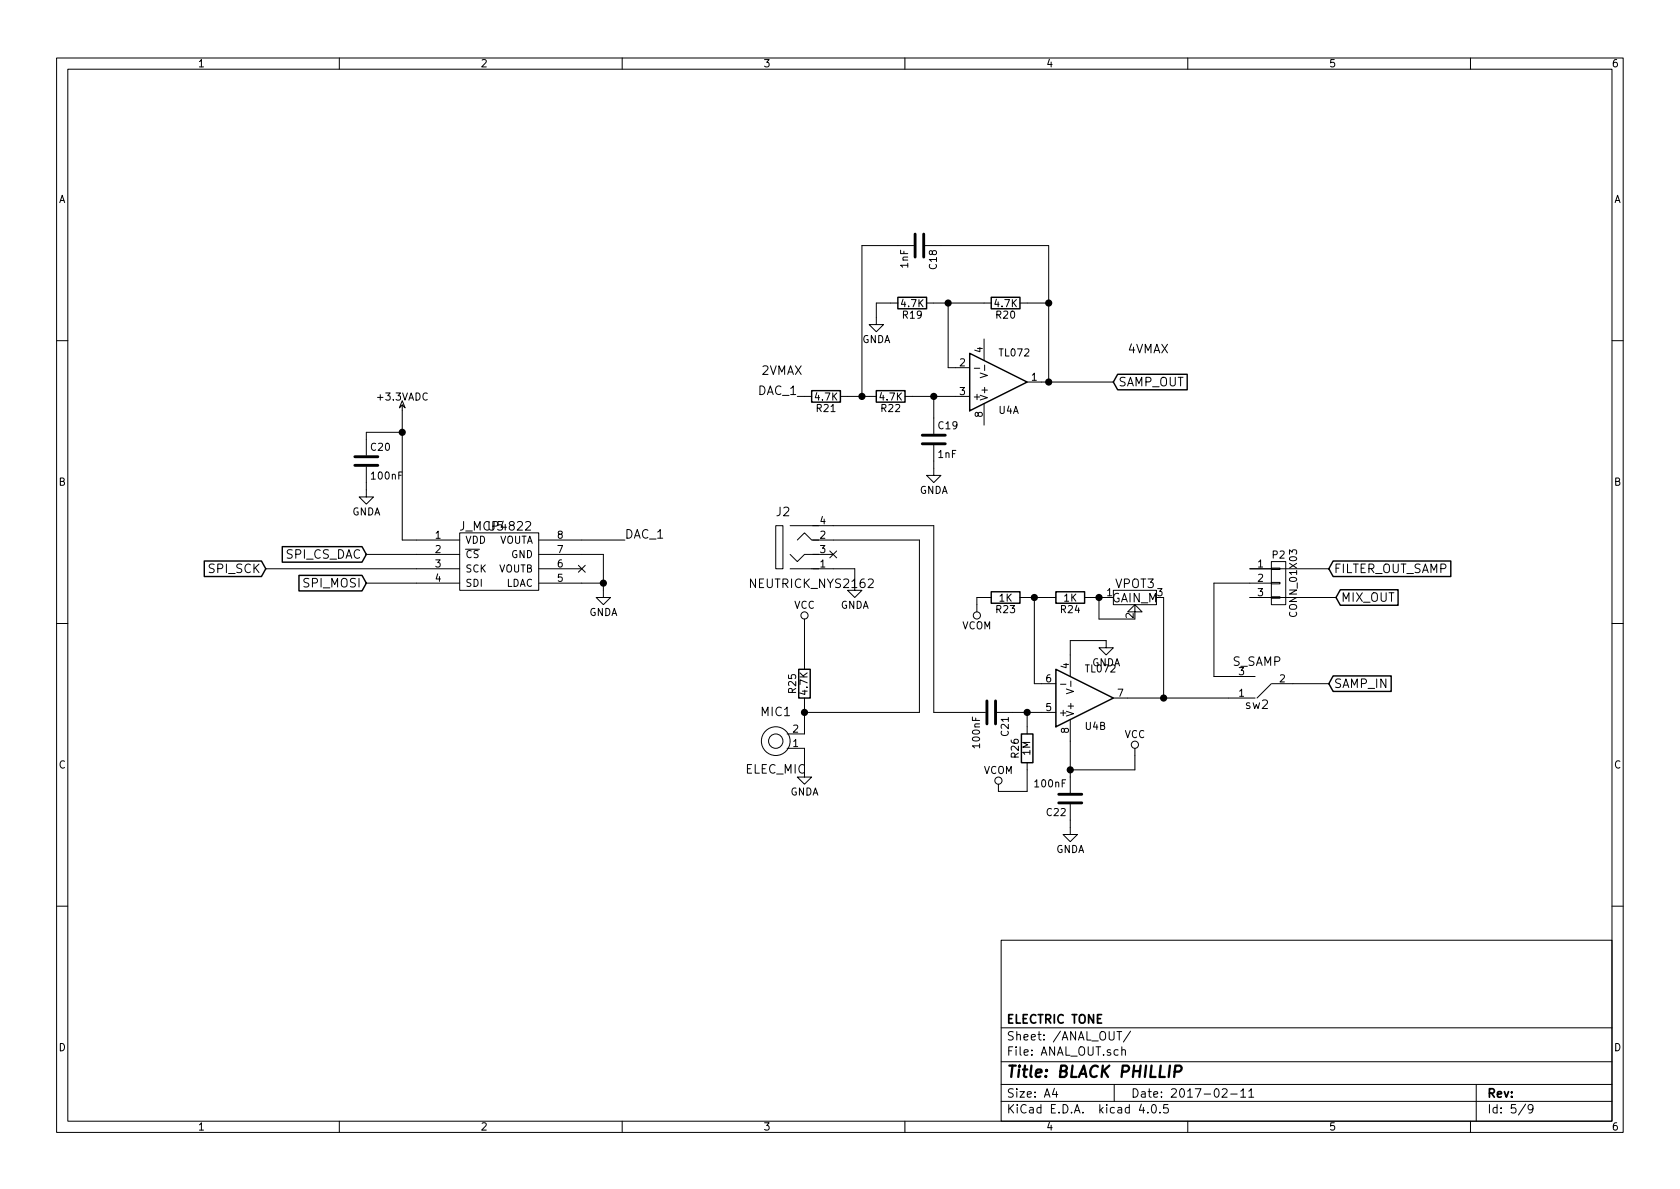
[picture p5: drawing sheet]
<svg xmlns="http://www.w3.org/2000/svg" width="297mm" height="210mm" viewBox="0 0 297 210" stroke-linecap="round" stroke-linejoin="round" font-family="sans-serif">
<g fill="none" stroke="#000" stroke-width=".18">
<path d="M10 10.3h277v189.9h-277zM12 12.2h273v186.1h-273zM60 10.3v1.9M110 10.3v1.9M160 10.3v1.9M210 10.3v1.9M260 10.3v1.9M158.7 53.6h-3.8v3.8h1.3l-1.3 1.3-1.2-1.3h1.2M161.5 43.4h-9.1v26.7M163.6 43.4h21.8v24.2M163.8 53.6h11.5M167.6 53.6v11.4h3.8"/>
<path d="M174 59.9v3.8M180.3 53.6h5.1M10 60.2h2M71.1 71.6v23.9h10.2M71.1 70.9l.5 1.2-.5-.5-.5 .5zM71.1 76.4h-6.3v4.1M141 70.1h2.5M148.6 70.1h6.3M160 70.1h11.4M165.1 78.7v5.4h1.3l-1.3 1.2-1.3-1.2h1.3M165.1 70.1v6.6M172.3 65.1h.9"/>
<path d="M173.3 66l1.3 .4-1.3 .4M174 71.4v3.8M174.1 64.6v.9M181.6 67.6h15.2M285 60.2h2M64.8 82.5v5.4h1.2l-1.2 1.2-1.3-1.2h1.3M64.8 98h16.5M81.3 94.2h13.9v10.2h-13.9zM95.2 98h11.5v7.7h1.2l-1.2 1.2-1.3-1.2h1.3M95.2 95.5h15.3M102.3 100l1.2 1.2M103.5 100l-1.2 1.2"/>
<path d="M137.2 93h1.2v7.6h-1.2zM139.7 98l1.3 1.3 1.2-1.3h2.6M139.7 93h25.4v33h9.1M141 95.5l1.2-1.3 1.3 1.3h1.3M143.7 95.5h18.9v30.5h-20.4M143.7 98h3.6M146.7 97.4l1.2 1.2M147.9 97.4l-1.2 1.2M224.8 99.3h2.5v7.6h-2.5zM10 110.3h2M47 100.6h34.3M64.8 103.1h16.5"/>
<path d="M95.2 100.6h7.7M95.2 103.1h11.5M139.7 100.6h11.4v3.8h1.3l-1.3 1.3-1.2-1.3h1.2M142.2 109.5v8.9M175.3 105.7h-2.6v2.5M180.3 105.7h6.4M182.9 105.7v15.2h3.8M191.8 105.7h3.8M194.3 105.7v3.8h6.4M195.6 114.5h-1.3l1.3 1.3 1.2-1.3h-1.2v-1.2h-6.4v6.3M196.8 104.4h7.7v2.5h-7.7zM200.7 106.9l-1.3 1.3h2.5l-1.2-1.3v1.3"/>
<path d="M205.7 105.7v17.7M221 100.6h13.9M221 105.7h15.2M224.8 105.5h1.5v.3h-1.5zM224.8 103h1.5v.2h-1.5zM224.8 100.5h1.5v.2h-1.5zM224.8 103.1h-10.2v16.5h7.3M285 110.3h2M137.2 131.1h.1M139.2 132.3h3v5.1h1.3l-1.3 1.3-1.2-1.3h1.2M142.2 123.4v6.4h-3M176.3 126h10.4"/>
<path d="M181.6 126v3.8M181.6 134.9v5h-5.1v-1.2M187.5 121h1M188.5 121.8l1.3 .5-1.3 .4M189.2 127.2v13M189.3 120.4v1M196.8 123.4h25.1M200.7 132.3v3.8h-11.5M224.8 120.9l-2.6 2.5M224.9 120.9h10M189.2 142.2v5.4h1.3l-1.3 1.2-1.2-1.2h1.2M10 160.2h2"/>
<path d="M177 166.3h108v32h-108zM285 160.2h2M60 198.3v1.9M110 198.3v1.9M160 198.3v1.9M177 194.8h108M177 191.8h108M177 187.8h108M177 181.8h108M186.4 192.5l-.3 1h.9M186.8 193v1M197 191.8v3"/>
<path d="M197.5 182.4h.8M197.9 182.4v1.5M198.3 185.7l.3-.1 .3 .1 .1 .9M198.3 185.1v1.5M199.9 182.3l-1.3 2M201.8 195.2l-.4 1.1h1M202.9 196.7v.1M203.8 195.4l.1-.1a.81 .81 0 0 1 .6 .6 .81 .81 0 0 1-.3 .8l-.1 .1a.8 .8 0 0 1-.6-.6 .8 .8 0 0 1 .3-.8zM205.1 196.7v.1M206.5 195.3h-.7l-.1 .7 .2-.1 .5 .1 .2 .2-.1 .5-.2 .1-.6-.1M210 198.3v1.9M216.1 192.7l.2-.2h.4l.3 .5-1 1h1"/>
<path d="M217.6 193.5h1.1M219.4 193l.4-.5v1.5M219.4 194h.8M220.8 193l.4-.5v1.5M220.8 194h.9M260 198.3v1.9M261 191.8v6.5M269.7 195.2l-1.2 2M271 196l-.2 .3h-.3l-.3-.3v-.4l.1-.2 .5-.1 .2 .2a1.19 1.19 0 0 1-.2 1.2l-.5 .1"/>
<circle cx="142.2" cy="108.8" r=".63"/>
<circle cx="172.7" cy="108.8" r=".63"/>
<circle cx="137.2" cy="131.1" r="2.54"/>
<circle cx="137.2" cy="131.1" r="1.27"/>
<circle cx="176.5" cy="138" r=".63"/>
<circle cx="200.7" cy="131.7" r=".63"/>
</g>
<path d="M207.7 189.5h.8a.56 .56 0 0 0 .4-.5 .56 .56 0 0 0-.3-.6h-.8l-.2 2" fill="none" stroke="#000" stroke-width=".41"/>
<path d="M161.8 41.4v4.1M163.3 41.4v4.1M163.1 78.5h4M163.1 77h4M62.7 82.3h4.1M62.7 80.8h4.1M174.5 123.9v4.1M176 123.9v4.1M187.2 140.5h4.1M187.2 142h4.1" fill="none" stroke="#000" stroke-width=".51"/>
<g fill="none" stroke="#000" stroke-width=".25">
<path d="M158.7 52.6h5.1v2h-5.1zM175.3 52.6h5v2h-5zM143.5 69.1h5.1v2h-5.1zM154.9 69.1h5.1v2h-5.1zM171.4 62.5l10.2 5.1-10.2 5zM197.6 66.2h12.3v2.7h-12.3l-.8-1.3zM36.1 99.2h10.1l.8 1.4-.8 1.3h-10.1zM49.9 96.7h14.1l.8 1.3-.8 1.4h-14.1zM235.7 99.2h20.8v2.7h-20.8l-.8-1.3zM52.9 101.7h11.1l.8 1.4-.8 1.4h-11.1zM141.2 118.4h2.1v5h-2.1zM175.3 104.6h5v2.1h-5z"/>
<path d="M186.7 104.6h5.1v2.1h-5.1zM186.7 118.4l10.1 5-10.1 5.1zM235.7 119.5h10.3v2.8h-10.3l-.8-1.4zM237 104.3h10.2v2.7h-10.2l-.8-1.3zM180.6 129.8h2v5.1h-2z"/>
</g>
<g fill="#000" stroke="#000" stroke-width=".25">
<circle cx="167.6" cy="53.6" r=".51"/>
<circle cx="185.4" cy="53.6" r=".51"/>
<circle cx="71.1" cy="76.4" r=".51"/>
<circle cx="152.4" cy="70.1" r=".51"/>
<circle cx="165.1" cy="70.1" r=".51"/>
<circle cx="185.4" cy="67.6" r=".51"/>
<circle cx="106.7" cy="103.1" r=".51"/>
<circle cx="182.9" cy="105.7" r=".51"/>
<circle cx="194.3" cy="105.7" r=".51"/>
<circle cx="142.2" cy="126" r=".51"/>
<circle cx="181.6" cy="126" r=".51"/>
<circle cx="189.2" cy="136.1" r=".51"/>
<circle cx="205.7" cy="123.4" r=".51"/>
</g>
<text font-size="2.8" x="178" y="190.5">Title: BLACK PHILLIP</text>
<g font-size="2.1">
<text x="199.4" y="62.5">4VMAX</text>
<text x="134" y="69.8">DAC_1</text>
<text x="134.6" y="66.3">2VMAX</text>
<text x="197.8" y="68.3">SAMP_OUT</text>
<text x="81.7" y="93.8">J_MCP4822</text>
<text x="86.3" y="93.8">U5</text>
<text x="110.5" y="95.2">DAC_1</text>
<text x="137.3" y="91.3">J2</text>
<text x="37" y="101.3">SPI_SCK</text>
<text x="50.5" y="98.8">SPI_CS_DAC</text>
<text x="235.9" y="101.3">FILTER_OUT_SAMP</text>
<text x="53.8" y="103.9">SPI_MOSI</text>
<text x="132.9" y="104">NEUTRICK_NYS2162</text>
<text x="196.5" y="106.5">GAIN_M</text>
<text x="197.2" y="104">VPOT3</text>
<text x="237.1" y="106.4">MIX_OUT</text>
<text x="217.9" y="117.7">S_SAMP</text>
<text x="220.2" y="125.4">sw2</text>
<text x="235.9" y="121.7">SAMP_IN</text>
<text x="134.6" y="126.6">MIC1</text>
<text x="131.8" y="136.8">ELEC_MIC</text>
<text x="178" y="184">Sheet: /ANAL_OUT/</text>
<text x="178" y="181">ELECTRIC TONE</text>
<text x="178" y="186.7">File: ANAL_OUT.sch</text>
<text x="178" y="196.9">KiCad E.D.A. kicad 4.0.5</text>
<text x="178" y="194.1">Size: A4</text>
<text x="200" y="194.1">Date: 2017-02-11</text>
<text x="263" y="194.1">Rev:</text>
<text x="263" y="196.9">Id: 5/9</text>
</g>
<g font-size="1.8">
<text x="35" y="11.9">1</text>
<text x="85" y="11.9">2</text>
<text x="135" y="11.9">3</text>
<text x="185" y="11.9">4</text>
<text x="235" y="11.9">5</text>
<text x="285" y="11.9">6</text>
<text x="10.4" y="35.9">A</text>
<text x="285.4" y="35.9">A</text>
<text x="160.6" y="47.4" transform="rotate(-90 160.6 47.4)">1nF</text>
<text x="165.6" y="47.5" transform="rotate(-90 165.6 47.5)">C18</text>
<text x="159.4" y="54.3">4.7K</text>
<text x="159.7" y="56.3">R19</text>
<text x="175.9" y="54.3">4.7K</text>
<text x="176.2" y="56.3">R20</text>
<text x="152.3" y="60.6">GNDA</text>
<text x="169.7" y="64.8">2</text>
<text x="173.7" y="62.3" transform="rotate(-90 173.7 62.3)">4</text>
<text x="176.8" y="63">TL072</text>
<text x="66.9" y="70.8">+3.3VADC</text>
<text x="144.2" y="70.8">4.7K</text>
<text x="155.6" y="70.8">4.7K</text>
<text x="169.7" y="69.8">3</text>
<text x="172" y="70.7">+</text>
<text x="174.6" y="70.9" transform="rotate(-90 174.6 70.9)">V+</text>
<text x="182.4" y="67.3">1</text>
<text x="144.4" y="72.8">R21</text>
<text x="155.9" y="72.8">R22</text>
<text x="166" y="75.9">C19</text>
<text x="173.7" y="73.8" transform="rotate(-90 173.7 73.8)">8</text>
<text x="176.6" y="73.2">U4A</text>
<text x="65.6" y="79.7">C20</text>
<text x="165.9" y="81">1nF</text>
<text x="10.4" y="85.9">B</text>
<text x="65.8" y="84.8">100nF</text>
<text x="162.5" y="87.3">GNDA</text>
<text x="285.4" y="85.9">B</text>
<text x="62.2" y="91.1">GNDA</text>
<text x="77" y="95.2">1</text>
<text x="98.6" y="95.2">8</text>
<text x="145" y="95.2">2</text>
<text x="145" y="92.7">4</text>
<text x="77" y="97.8">2</text>
<text x="77" y="100.3">3</text>
<text x="82.3" y="96.1">VDD</text>
<text x="82.3" y="98.7">CS</text>
<text x="82.3" y="101.2">SCK</text>
<text x="88" y="101.2">VOUTB</text>
<text x="88" y="96.1">VOUTA</text>
<text x="90.3" y="98.7">GND</text>
<text x="98.6" y="100.3">6</text>
<text x="98.6" y="97.8">7</text>
<text x="145" y="100.3">1</text>
<text x="145" y="97.8">3</text>
<text x="222.4" y="100.3">1</text>
<text x="225" y="98.7">P2</text>
<text x="77" y="102.9">4</text>
<text x="82.3" y="103.8">SDI</text>
<text x="89.3" y="103.8">LDAC</text>
<text x="98.6" y="102.9">5</text>
<text x="140.4" y="107.6">VCC</text>
<text x="148.5" y="107.6">GNDA</text>
<text x="176.7" y="106.4">1K</text>
<text x="188.1" y="106.4">1K</text>
<text x="195.7" y="105.4">1</text>
<text x="204.6" y="105.4">3</text>
<text x="222.4" y="102.9">2</text>
<text x="222.4" y="105.4">3</text>
<text x="104.1" y="108.9">GNDA</text>
<text x="170.1" y="111.3">VCOM</text>
<text x="176.2" y="108.4">R23</text>
<text x="187.6" y="108.4">R24</text>
<text x="200.4" y="109.3" transform="rotate(-90 200.4 109.3)">2</text>
<text x="229.3" y="108.8" transform="rotate(-90 229.3 108.8)">CONN_01X03</text>
<text x="189" y="118.2" transform="rotate(-90 189 118.2)">4</text>
<text x="192" y="118.9">TL072</text>
<text x="193" y="117.8">GNDA</text>
<text x="219" y="119.4">3</text>
<text x="140.7" y="122.5" transform="rotate(-90 140.7 122.5)">R25</text>
<text x="142.8" y="122.8" transform="rotate(-90 142.8 122.8)">4.7K</text>
<text x="184.9" y="125.7">5</text>
<text x="184.9" y="120.6">6</text>
<text x="197.6" y="123.2">7</text>
<text x="219" y="123.2">1</text>
<text x="226.3" y="120.6">2</text>
<text x="140.2" y="129.5">2</text>
<text x="178.3" y="130.1" transform="rotate(-90 178.3 130.1)">C21</text>
<text x="187.2" y="126.6">+</text>
<text x="189" y="129.6" transform="rotate(-90 189 129.6)">8</text>
<text x="189.9" y="126.7" transform="rotate(-90 189.9 126.7)">V+</text>
<text x="191.9" y="129.1">U4B</text>
<text x="198.8" y="130.5">VCC</text>
<text x="10.4" y="135.9">C</text>
<text x="140.2" y="132.1">1</text>
<text x="173.3" y="132.1" transform="rotate(-90 173.3 132.1)">100nF</text>
<text x="173.9" y="136.8">VCOM</text>
<text x="180.1" y="134" transform="rotate(-90 180.1 134)">R26</text>
<text x="182.1" y="133.5" transform="rotate(-90 182.1 133.5)">1M</text>
<text x="285.4" y="135.9">C</text>
<text x="139.6" y="140.7">GNDA</text>
<text x="183.1" y="139.2">100nF</text>
<text x="185.1" y="144.3">C22</text>
<text x="186.6" y="150.8">GNDA</text>
<text x="10.4" y="185.9">D</text>
<text x="285.4" y="185.9">D</text>
<text x="35" y="199.9">1</text>
<text x="85" y="199.9">2</text>
<text x="135" y="199.9">3</text>
<text x="185" y="199.9">4</text>
<text x="235" y="199.9">5</text>
<text x="285" y="199.9">6</text>
</g>
</svg>
